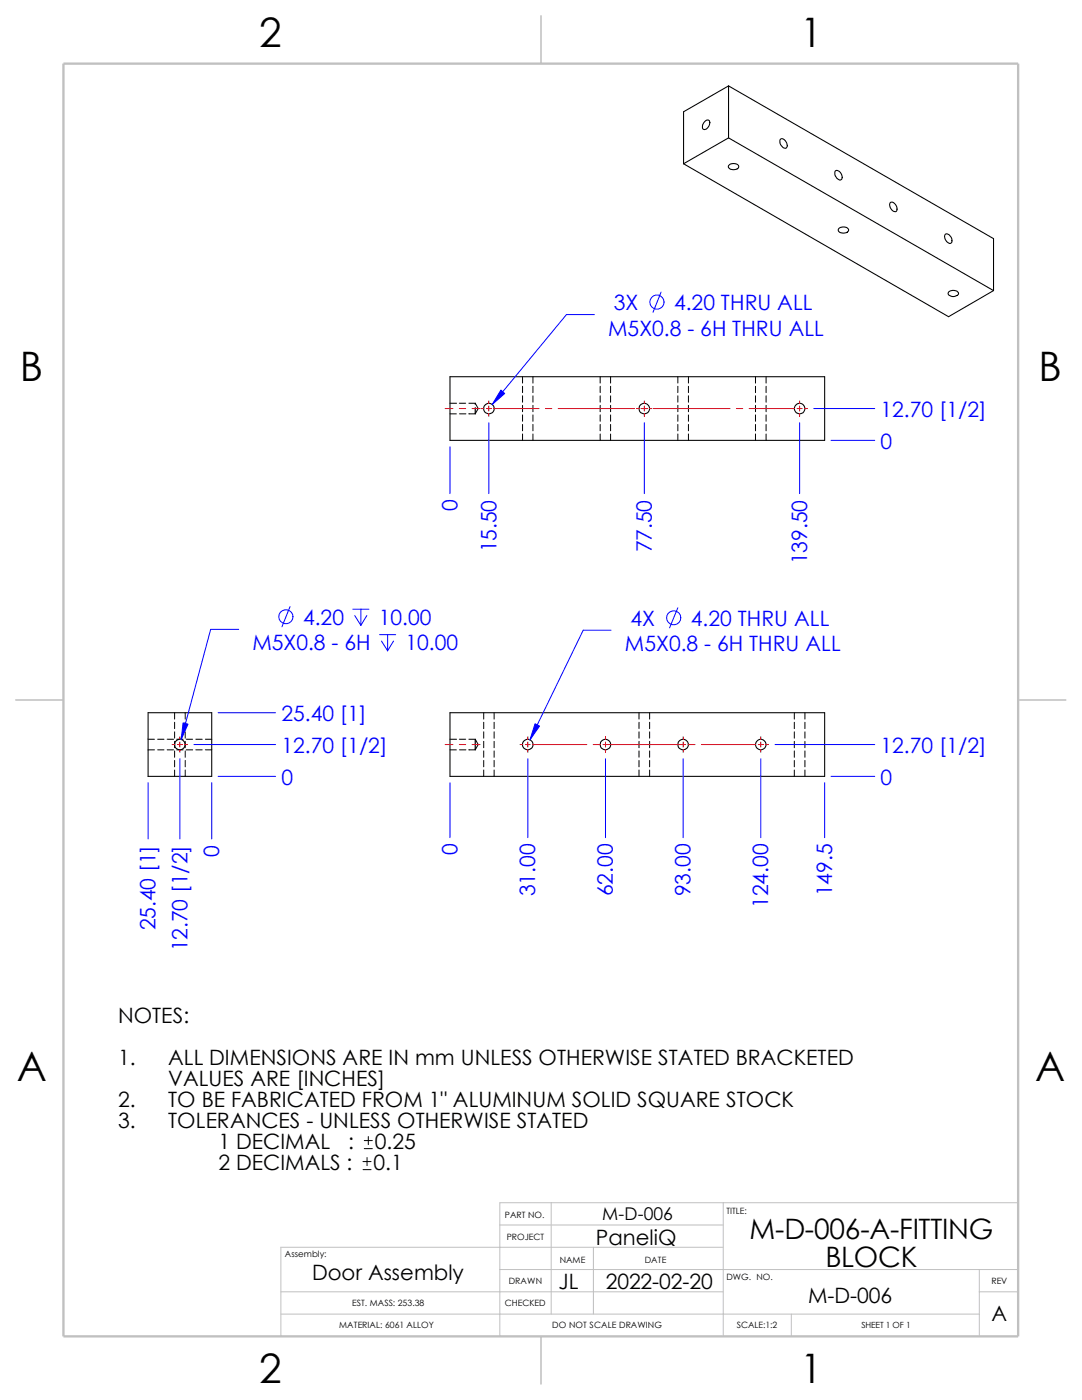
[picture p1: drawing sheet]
<svg xmlns="http://www.w3.org/2000/svg" width="216mm" height="279mm" viewBox="0 0 216 279" stroke-linecap="round" stroke-linejoin="round" font-family="sans-serif">
<path d="M56 257.8h88.3M99.7 253.4h103.5M99.7 244.5h44.6M110 240v22.3M118.4 248.9v13.4M144.3 240v26.7M144.3 248.9h-88.3v17.8M195.4 253.4v13.3M195.4 257.8h7.8M203.2 240h-103.5v26.7M56 262.3h139.4M157.9 262.3v4.4" fill="none" stroke="#c0c0c0" stroke-width=".2"/>
<path d="M107.9 3.1v9.6M3.1 139.7h9.6M203.2 139.7h9.5M107.9 266.7v9.5" fill="none" stroke="#c0c0c0" stroke-width=".21"/>
<path d="M12.7 12.7h190.5v254h-190.5z" fill="none" stroke="#c0c0c0" stroke-width=".47"/>
<g fill="none" stroke="#000" stroke-width=".2">
<path d="M104.3 75.2v1.3M104.3 77.1v1.3M104.3 79v1.3M106.3 75.2v1.3M106.3 77.1v1.3M106.3 79v1.3M119.8 75.2v1.3M119.8 77.1v1.3M119.8 79v1.3M121.8 75.2v1.3M121.8 77.1v1.3M121.8 79v1.3"/>
<path d="M135.3 75.2v1.3M135.3 77.1v1.3M135.3 79v1.3M137.4 75.2v1.3M137.4 77.1v1.3M137.4 79v1.3M150.7 75.2v1.3M150.7 77.1v1.3M150.7 79v1.3M152.9 75.2v1.3M152.9 77.1v1.3M152.9 79v1.3"/>
<path d="M89.8 82.6h1.3M89.8 80.5h1.3M91.7 80.5h1.2M91.7 82.6h1.3M93.6 82.6h1.2M93.6 80.5h1.2M94.8 80.5v.2M94.8 81.3v1.3M94.8 80.5l.6 1-.6 1.1M104.3 80.9v1.3M104.3 82.8v1.3M104.3 84.7v1.3"/>
<path d="M104.3 86.6v1.3M106.3 80.9v1.3M106.3 82.8v1.3M106.3 84.7v1.3M106.3 86.6v1.3M119.8 80.9v1.3M119.8 82.8v1.3M119.8 84.7v1.3M119.8 86.6v1.3M121.8 80.9v1.3M121.8 82.8v1.3M121.8 84.7v1.3"/>
<path d="M121.8 86.6v1.3M135.3 80.9v1.3M135.3 82.8v1.3M135.3 84.7v1.3M135.3 86.6v1.3M137.4 80.9v1.3M137.4 82.8v1.3M137.4 84.7v1.3M137.4 86.6v1.3M150.7 80.9v1.3M150.7 82.8v1.3M150.7 84.7v1.3"/>
<path d="M150.7 86.6v1.3M152.9 80.9v1.3M152.9 82.8v1.3M152.9 84.7v1.3M152.9 86.6v1.3M29.5 147.5h1.3M29.5 149.6h1.3M31.5 147.5h1.2M31.5 149.6h1.2M33.4 147.5h1.2M33.4 149.6h1.2M34.8 142.2v1.3"/>
<path d="M34.8 144.1v1.3M34.8 146v1.3M34.8 148v1.2M34.8 149.9v1.2M34.8 151.8v1.2M34.8 153.7v1.2M35.3 147.5h1.2M35.3 149.6h1.2M37 142.2v1.3M37 144.1v1.3M37 146v1.3M37 148v1.2"/>
<path d="M37 149.9v1.2M37 151.8v1.2M37 153.7v1.2M37.2 147.5h1.2M37.2 149.6h1.2M39.1 147.5h1.2M39.1 149.6h1.2M41 147.5h1.2M41 149.6h1.2M89.8 147.5h1.3M89.8 149.6h1.3M91.7 147.5h1.2"/>
<path d="M91.7 149.6h1.3M93.6 147.5h1.2M93.6 149.6h1.2M94.8 147.5v2.1M94.8 147.5l.6 1.1-.6 1M96.5 142.2v1.3M96.5 144.1v1.3M96.5 146v1.3M96.5 148v1.2M96.5 149.9v1.2M96.5 151.8v1.2M96.5 153.7v1.2"/>
<path d="M98.6 142.2v1.3M98.6 144.1v1.3M98.6 146v1.3M98.6 148v1.2M98.6 149.9v1.2M98.6 151.8v1.2M98.6 153.7v1.2M127.5 142.2v1.3M127.5 144.1v1.3M127.5 146v1.3M127.5 148v1.2M127.5 149.9v1.2"/>
<path d="M127.5 151.8v1.2M127.5 153.7v1.2M129.6 142.2v1.3M129.6 144.1v1.3M129.6 146v1.3M129.6 148v1.2M129.6 149.9v1.2M129.6 151.8v1.2M129.6 153.7v1.2M158.5 142.2v1.3M158.5 144.1v1.3M158.5 146v1.3"/>
<path d="M158.5 148v1.2M158.5 149.9v1.2M158.5 151.8v1.2M158.5 153.7v1.2M160.6 142.2v1.3M160.6 144.1v1.3M160.6 146v1.3M160.6 148v1.2M160.6 149.9v1.2M160.6 151.8v1.2M160.6 153.7v1.2M72.4 233.4h1.6"/>
<path d="M72.4 231.8h1.6M72.7 229.2h1.6M72.7 227.6h1.6M73.2 231v1.6M73.5 226.8v1.6"/>
</g>
<g fill="none" stroke="#000" stroke-width=".21">
<path d="M145.4 17.1v10.4M145.4 17.1l52.8 30.5v10.4M145.4 17.1l-9 5.2v10.4M136.4 32.7l52.9 30.5 8.9-5.2M140.6 24.3a.58 .58 0 0 1 .8-.3 .58 .58 0 0 1 .2 .9 1.06 1.06 0 0 1-1.3 .9 1.23 1.23 0 0 1 .3-1.5zM145.4 33.1a1.3 1.3 0 0 1 2 .1 1.12 1.12 0 0 1-1.8 .5l-.2-.3zM145.4 27.5l52.8 30.5M145.4 27.5l-9 5.2M155.7 27.8a1.17 1.17 0 0 1 1.4 1.3 .53 .53 0 0 1-.5 .5 .53 .53 0 0 1-.6-.4 1.17 1.17 0 0 1-.3-1.4zM166.7 34.1a1.15 1.15 0 0 1 1.1 .5 1.15 1.15 0 0 1 0 1.3 1.31 1.31 0 0 1-1.1-1.8zM167.4 45.6a1.22 1.22 0 0 1 1.9 .4 1.25 1.25 0 0 1-2 0zM177.6 40.5a.91 .91 0 0 1 1.3 .8 .55 .55 0 0 1 .1 .7 .55 .55 0 0 1-.7 .2 1.51 1.51 0 0 1-.7-1.7z"/>
<path d="M188.6 46.7a1.15 1.15 0 0 1 1.2 .6 1.15 1.15 0 0 1-.1 1.3 1.31 1.31 0 0 1-1.1-1.9zM189.3 58.3a1.24 1.24 0 0 1 2 .3 1.25 1.25 0 0 1-2.1 0zM89.8 75.2h74.7v12.7h-74.7zM29.5 142.2h12.7v12.7h-12.7zM89.8 142.2h74.7v12.7h-74.7z"/>
<circle cx="97.6" cy="81.5" r="1.04"/>
<circle cx="128.6" cy="81.5" r="1.05"/>
<circle cx="159.6" cy="81.5" r="1.04"/>
<circle cx="35.9" cy="148.6" r="1.05"/>
<circle cx="105.3" cy="148.6" r="1.04"/>
<circle cx="120.8" cy="148.6" r="1.04"/>
<circle cx="136.3" cy="148.6" r="1.05"/>
<circle cx="151.8" cy="148.6" r="1.04"/>
</g>
<g fill="none" stroke="#f00" stroke-width=".2">
<path d="M88.8 81.5h1.6M91.7 81.5h1.2M94.2 81.5h1.6M96 81.5h.6M97.1 81.5h.9M97.5 80v.5M97.5 81v1M97.5 82.5v.6M98.6 81.5h9M108.8 81.5h1.3M111.4 81.5h15.2M127 81.5h.6"/>
<path d="M127.9 81.5h1.3M128.6 80v.5M128.6 81v1M128.6 82.5v.6M129.5 81.5h.6M130.4 81.5h15.3M146.9 81.5h1.3M149.5 81.5h9M159 81.5h1.1M159.6 80v.5M159.6 81v1M159.6 82.5v.6"/>
<path d="M160.6 81.5h.5M34.3 148.6h.6M35.4 148.6h1M35.9 147v.6M35.9 148.1v1M35.9 149.6v.6M36.9 148.6h.5M88.8 148.6h1.6M91.7 148.6h1.2M94.2 148.6h1.6M103.8 148.6h.5M104.8 148.6h1"/>
<path d="M105.3 147v.6M105.3 148.1v1M105.3 149.6v.6M106.3 148.6h10.8M118.4 148.6h1.4M120.3 148.6h16.5M120.8 147v.6M120.8 148.1v1M120.8 149.6v.6M136.3 147v.6M136.3 148.1v1M136.3 149.6v.6"/>
<path d="M137.3 148.6h1.4M140 148.6h10.8M151.3 148.6h1M151.8 147v.6M151.8 148.1v1M151.8 149.6v.6M152.8 148.6h.6"/>
</g>
<g fill="none" stroke="#00f" stroke-width=".2">
<path d="M131.9 58.3l-1.6 4M118.6 62.8h-5.6l-14.8 17.9M89.8 89.2v9.3M97.5 84.4v14.1M128.6 84.4v14.1M159.6 84.4v14.1M162.4 81.5h12.1M165.8 87.9h8.7M47.6 125.6h-5.6l-5.8 22M57.9 121.1l-1.6 4M70.4 121.6h3.2M70.8 122.9l1.2 1.9"/>
<path d="M72 121.6v3.2M73.2 122.9l-1.2 1.9M75.7 126.7h3.3M76.1 127.9l1.2 2M77.3 126.7v3.2M78.5 127.9l-1.2 2M121.9 125.8h-5.5l-10.7 21.9M135.3 121.3l-1.7 4M29.5 156.2v11.2M35.9 151.4v16M38.7 148.6h16.3M42.2 156.2v11.2"/>
<path d="M43.5 154.9h11.5M43.5 142.2h11.5M89.8 156.2v11M105.3 151.4v15.8M120.8 151.4v15.8M136.3 151.4v15.8M151.8 151.4v15.8M154.6 148.6h19.9M164.5 156.2v11M165.8 154.9h8.7"/>
<circle cx="131.1" cy="60.3" r="1.41"/>
<circle cx="57.1" cy="123.1" r="1.4"/>
<circle cx="134.4" cy="123.3" r="1.4"/>
</g>
<g fill="#00f" stroke="#00f" stroke-width=".2">
<path d="M99.9 77.9l.8 .6-2.5 2.2z"/>
<path d="M106.8 144.4l.9 .5-2 2.8z"/>
<path d="M36.5 144.3l1 .2-1.3 3.1z"/>
</g>
<g font-size="8.1">
<text x="51.7" y="9.3">2</text>
<text x="159.6" y="9.3">1</text>
<text x="4" y="75.9">B</text>
<text x="207.2" y="75.9">B</text>
<text x="3.3" y="215.6">A</text>
<text x="206.6" y="215.6">A</text>
<text x="51.7" y="276">2</text>
<text x="159.6" y="276">1</text>
</g>
<g font-size="5.6">
<text x="149.6" y="247.3">M-D-006-A-FITTING</text>
<text x="164.7" y="252.9">BLOCK</text>
</g>
<g font-size="4.2" fill="#00f">
<text x="122.5" y="61.9">3X</text>
<text x="134.5" y="61.9">4.20 THRU ALL</text>
<text x="121.4" y="67">M5X0.8 - 6H THRU ALL</text>
<text x="175.7" y="83.2">12.70 [1/2]</text>
<text x="175.7" y="89.6">0</text>
<text x="91.3" y="102" transform="rotate(-90 91.3 102)">0</text>
<text x="99.1" y="110.2" transform="rotate(-90 99.1 110.2)">15.50</text>
<text x="130" y="110.2" transform="rotate(-90 130 110.2)">77.50</text>
<text x="161.1" y="112.6" transform="rotate(-90 161.1 112.6)">139.50</text>
<text x="60.5" y="124.7">4.20</text>
<text x="75.6" y="124.7">10.00</text>
<text x="125.8" y="124.9">4X</text>
<text x="137.9" y="124.9">4.20 THRU ALL</text>
<text x="50.4" y="129.8">M5X0.8 - 6H</text>
<text x="80.9" y="129.8">10.00</text>
<text x="124.7" y="130">M5X0.8 - 6H THRU ALL</text>
<text x="56.2" y="143.9">25.40 [1]</text>
<text x="56.2" y="150.3">12.70 [1/2]</text>
<text x="175.7" y="150.3">12.70 [1/2]</text>
<text x="56.2" y="156.6">0</text>
<text x="175.7" y="156.6">0</text>
<text x="43.7" y="170.9" transform="rotate(-90 43.7 170.9)">0</text>
<text x="91.3" y="170.6" transform="rotate(-90 91.3 170.6)">0</text>
<text x="106.8" y="178.9" transform="rotate(-90 106.8 178.9)">31.00</text>
<text x="122.3" y="178.9" transform="rotate(-90 122.3 178.9)">62.00</text>
<text x="137.8" y="178.9" transform="rotate(-90 137.8 178.9)">93.00</text>
<text x="166.1" y="178.9" transform="rotate(-90 166.1 178.9)">149.5</text>
<text x="31" y="185.7" transform="rotate(-90 31 185.7)">25.40 [1]</text>
<text x="153.3" y="181.2" transform="rotate(-90 153.3 181.2)">124.00</text>
<text x="37.4" y="189.9" transform="rotate(-90 37.4 189.9)">12.70 [1/2]</text>
</g>
<g font-size="4.2">
<text x="23.6" y="204.3">NOTES:</text>
<text x="23.6" y="212.6">1.</text>
<text x="33.6" y="212.6">ALL DIMENSIONS ARE IN mm UNLESS OTHERWISE STATED BRACKETED</text>
<text x="23.6" y="221">2.</text>
<text x="33.6" y="216.8">VALUES ARE [INCHES]</text>
<text x="33.6" y="221">TO BE FABRICATED FROM 1&quot; ALUMINUM SOLID SQUARE STOCK</text>
<text x="23.6" y="225.1">3.</text>
<text x="33.6" y="225.1">TOLERANCES - UNLESS OTHERWISE STATED</text>
<text x="43.6" y="229.3">1 DECIMAL</text>
<text x="43.6" y="233.5">2 DECIMALS :</text>
<text x="69.5" y="229.3">:</text>
<text x="74.5" y="233.5">0.1</text>
<text x="74.8" y="229.3">0.25</text>
<text x="118.9" y="248.5">PaneliQ</text>
<text x="62.3" y="255.5">Door Assembly</text>
<text x="111.5" y="257.3">JL</text>
<text x="120.9" y="257.3">2022-02-20</text>
<text x="161.2" y="260.1">M-D-006</text>
<text x="197.8" y="263.7">A</text>
</g>
<text font-size="3.5" x="120.2" y="243.5">M-D-006</text>
<g font-size="1.7">
<text x="100.8" y="243.2">PART NO.</text>
<text x="144.9" y="242.3">TITLE:</text>
<text x="56.9" y="250.8">Assembly:</text>
<text x="101.1" y="247.4">PROJECT</text>
<text x="101.6" y="256.2">DRAWN</text>
<text x="111.7" y="252">NAME</text>
<text x="128.7" y="252">DATE</text>
<text x="144.9" y="255.4">DWG. NO.</text>
<text x="197.8" y="256.3">REV</text>
<text x="70.3" y="260.7">EST. MASS: 253.38</text>
<text x="100.8" y="260.7">CHECKED</text>
<text x="67.7" y="265.1">MATERIAL: 6061 ALLOY</text>
<text x="110.2" y="265.1">DO NOT SCALE DRAWING</text>
<text x="147" y="265.1">SCALE:1:2</text>
<text x="171.9" y="265">SHEET 1 OF 1</text>
</g>
</svg>
